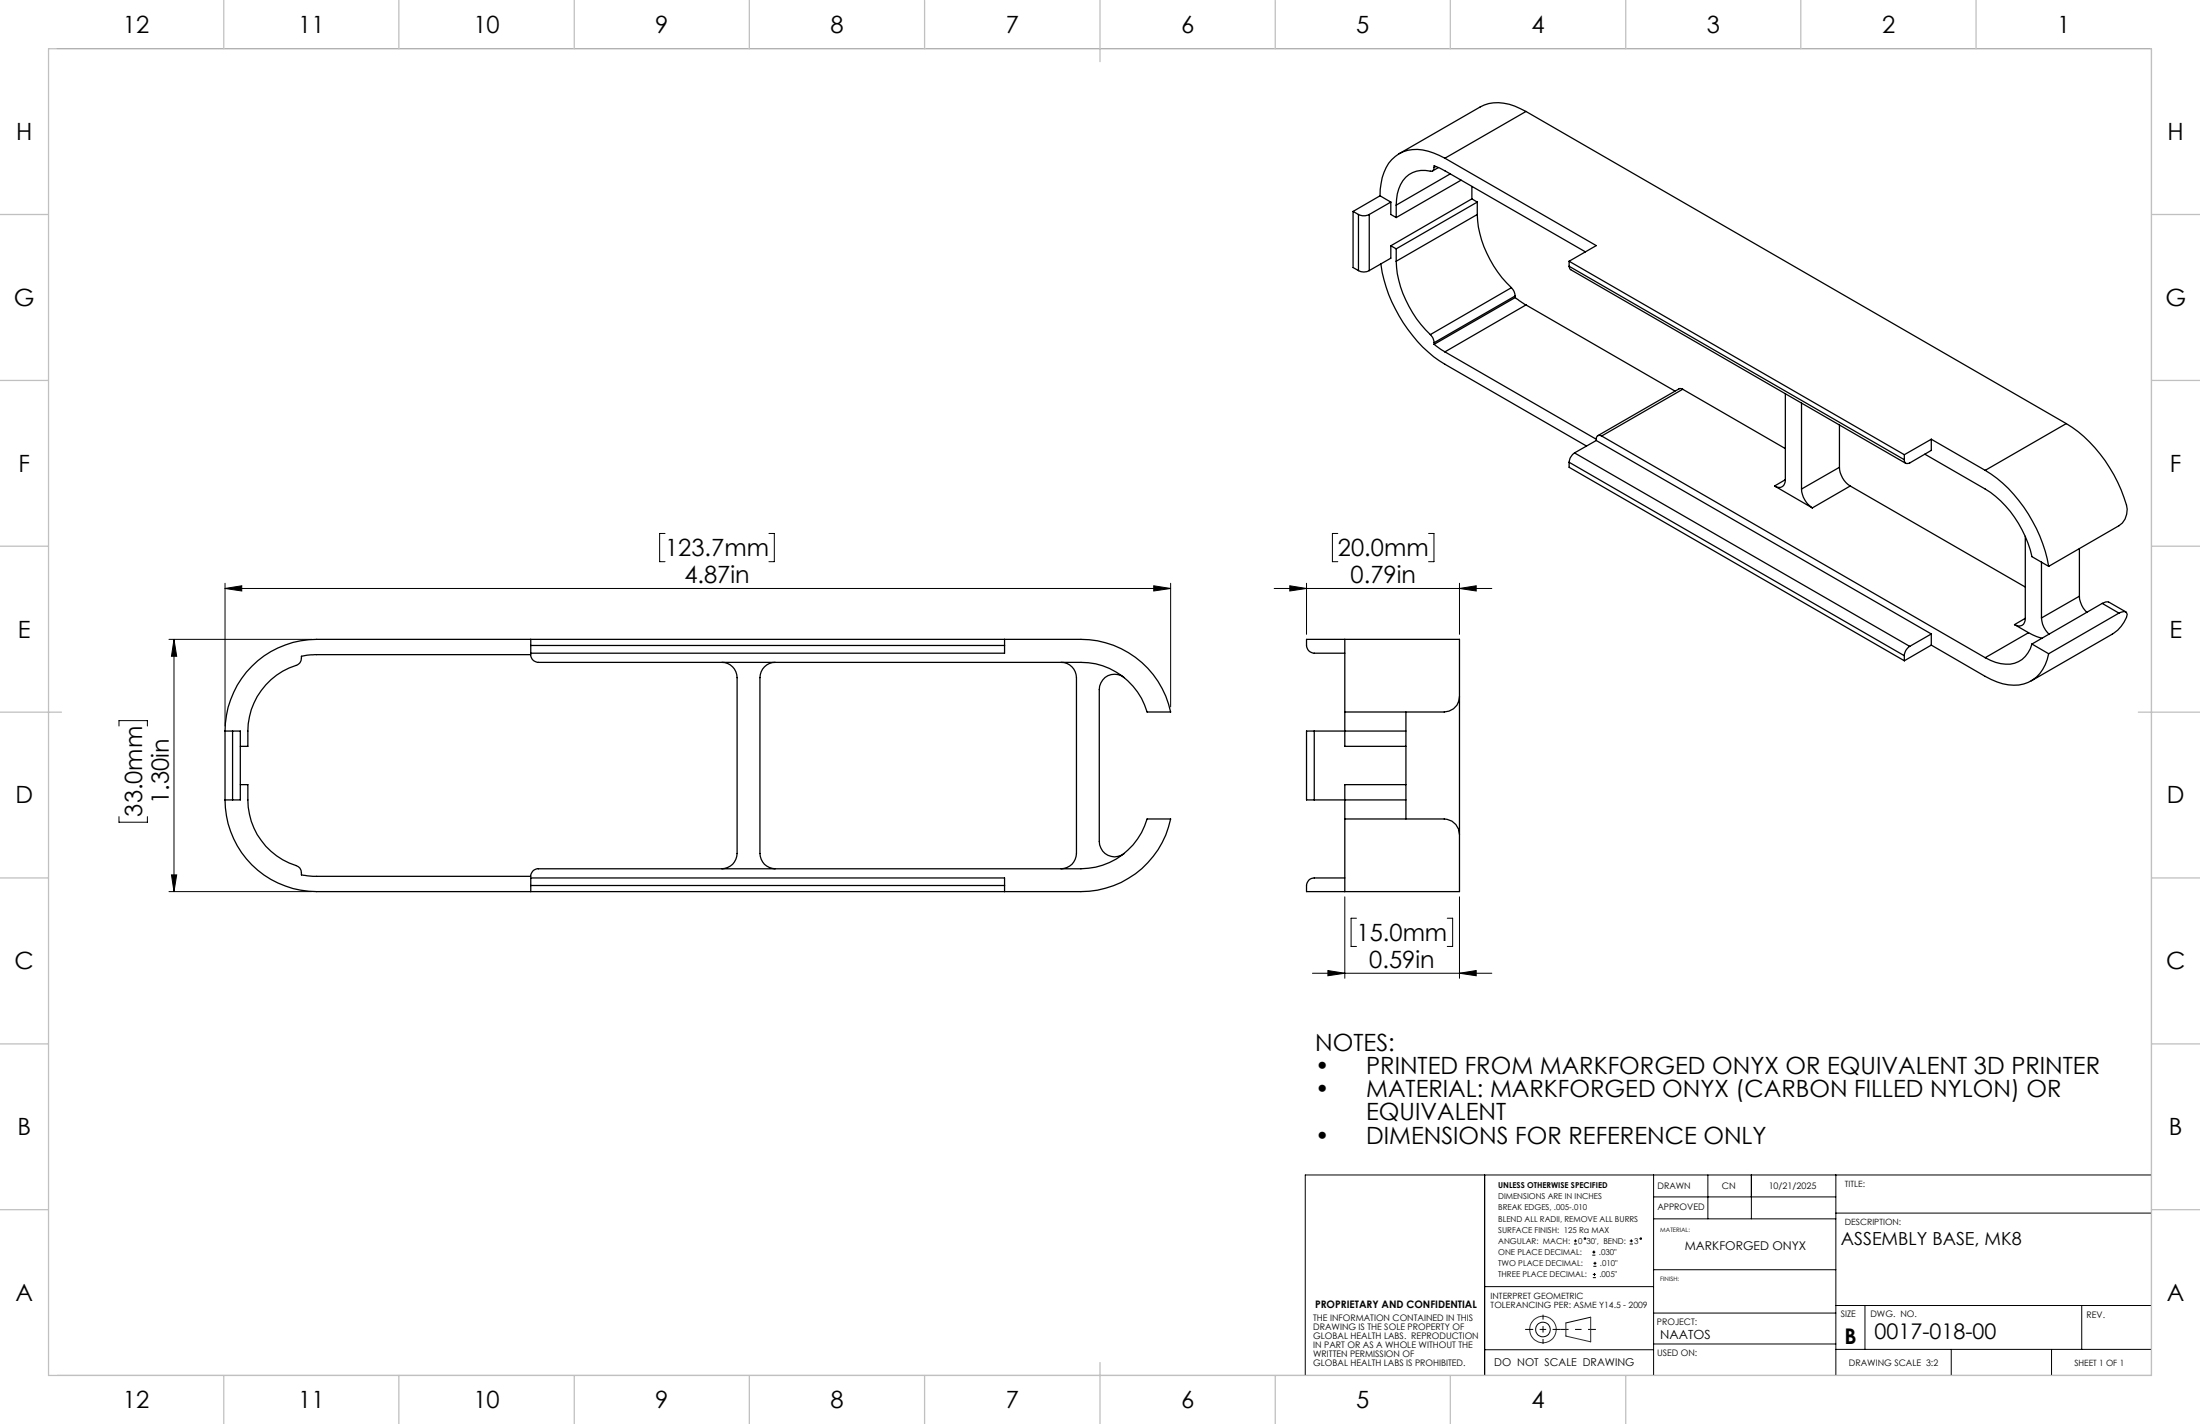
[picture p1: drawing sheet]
<svg xmlns="http://www.w3.org/2000/svg" width="432mm" height="279mm" viewBox="0 0 432 279" stroke-linecap="round" stroke-linejoin="round" font-family="sans-serif">
<g fill="none" stroke="#000" stroke-width=".25">
<path d="M270.9 38.4l2.1 1.3M270.9 38.4l-5.3 3.1M273 39.7v2.4l1 .6M273 39.7l-4.3 2.4M281.5 32.8v-.3l2.1 1 27.6 15.9M281.5 32.8a.63 .63 0 0 1-.8 .8 5.2 5.2 0 0 0-6.5 4.5l-.2 2.2M281.8 32.7l-.3 .1M282.3 32.9l-1.1 .6M283.6 31a10.8 10.8 0 0 0-7.3-1.5 7 7 0 0 0-5 5.4l-.4 2.2v1.3M283.6 31l29.7 17.2-5.3 3.1M284.7 34.1l-10.7 6.2M286.8 35.3l-12.8 7.4"/>
<path d="M288.9 39l-15.9 9.2M288.9 36.6v2.4M288.9 39l1 .7M289.9 39.7l-15.9 9.1M289.9 39.7v2.4M299.5 21.9a9.6 9.6 0 0 0-8.2-1.3l-16.7 9.6M299.5 21.9l-15.9 9.1M299.5 21.9l106.1 61.2M265.6 41.5l1 .6M265.6 41.5v11l1 .6M266.6 42.1a2.39 2.39 0 0 0 2.1 0M266.6 53.1a2.13 2.13 0 0 0 2.1 0"/>
<path d="M266.6 42.1v11M268.7 42.1v11M271 51.8a29.1 29.1 0 0 0 11.5 19l28.9 16.7M273 48.2v2.5l-4.3 2.4M273 48.2l1 .6M274 51.3a21.6 21.6 0 0 0 6.7 14.4M274 40.3v2.4M274 48.8v2.5M289.9 42.1a21.5 21.5 0 0 0 6.8 14.3M289.9 42.1l-15.9 9.2M296.7 56.4a2.58 2.58 0 0 1 .7 1.7M296.7 56.4l-16 9.3"/>
<path d="M297.4 58.4l2.1 1.4M297.4 58.4l-15.9 9.2M297.4 58.1l-15.9 9.1M297.4 58.1v.3M299.5 59.8l-15.9 9.2M299.5 59.8l29.3 16.9M308 52.2l.3 .7 65.8 38M308 51.3l65.8 37.9M308 52.2l65.8 38M308 51.3v.9M280.7 65.7a2.39 2.39 0 0 1 .8 1.5M281.5 67.6l2.1 1.4"/>
<path d="M281.5 67.2v.4M283.6 69l29.7 17.2a.65 .65 0 0 1 .3-.7 .65 .65 0 0 1 .8 0M330.3 76.4l-.5-.2-.3 .1-15.9 9.2M330.3 76.4l-15.9 9.1M330.3 76.4l20.1 11.6M350.4 77.3v16.8M353.6 79.1v16.9M308 90.7v1l65.8 37.9M308 90.7l65.8 38M309 88.9a2.49 2.49 0 0 0-1 1.8M309 88.9l4.3-2.5 65.8 38M309 88.9l65.8 37.9"/>
<path d="M314.4 85.5l75.2 43.5M348.3 95.4l7.4 4.3M350.4 94.1a1.3 1.3 0 0 1-.6 1.4 1.3 1.3 0 0 1-1.5-.1M350.4 94.1l-2.1 1.3M353.6 96a4.8 4.8 0 0 0 2.1 3.7M361 91.7a4.6 4.6 0 0 0 2.1 3.7M361 91.7l-7.4 4.3M361 83.4v8.3M363.1 95.4l-7.4 4.3M363.1 95.4l34.4 19.8M373.8 89.2v1M377.8 89.1l11.8 6.9a21.4 21.4 0 0 1 9.2 13.2l3.3 1.9"/>
<path d="M379.1 86.2v2.2l-4.3 2.4a.64 .64 0 0 1-.7 .1 .64 .64 0 0 1-.3-.7M379.1 86.2l10.5 6.1M379.1 86.2l-5.3 3M389.6 92.3a28.2 28.2 0 0 1 12.5 18.8M405.6 83.1a27.7 27.7 0 0 1 11.9 16.8 3.6 3.6 0 0 1-1.6 3.3l-13.8 7.9M405.6 83.1l-16 9.2M397.5 105.2v16.1M400.7 110.3v10.9M408.1 117a4.6 4.6 0 0 0 1.5 3.2M408.1 117l-7.4 4.2M408.1 107.6v9.4M412.6 118.4l1.2-.3 3.4 2"/>
<path d="M412.6 118.4l-13.8 8M412.6 118.4l3.3 1.9M104.2 126.6v1.6h93v-1.6M104.2 126.6h93M104.2 125.4v1.2M141.7 130a3 3 0 0 1 3 3v34.5a3 3 0 0 1-3 3M152.2 130a3 3 0 0 0-3 3v34.5a3 3 0 0 0 3 3M197.2 125.4v1.2M208.2 130a3 3 0 0 1 3.1 3v34.5a3 3 0 0 1-3.1 3M220.7 133a3 3 0 0 0-3.2-.4 3 3 0 0 0-1.7 2.7v29.8a3 3 0 0 0 1.7 2.7 3 3 0 0 0 3.2-.3M263.9 125.4v14.3M263.9 128.2h-5.9a1.57 1.57 0 0 1-1.6-1.6v-1.2h30.1v11.3"/>
<path d="M263.9 139.7v6.7h12M275.9 139.7v21M286.5 136.7a2.99 2.99 0 0 1-3 3h-19.6M286.5 136.7v27M373.8 128.7v.9M374.8 126.8a2.23 2.23 0 0 0-1 1.9M379.1 126.6l10.5 6.1a9.3 9.3 0 0 0 8.5 1.2 7.2 7.2 0 0 0 4-5.6M379.1 124.4v2.2M379.1 124.4l-4.3 2.4M379.1 126.6l-5.3 3M395.4 122.6l2.7 1.5M397.5 121.3a1.3 1.3 0 0 1-.6 1.4 1.3 1.3 0 0 1-1.5-.1"/>
<path d="M397.5 121.3l-2.1 1.3M398.1 124.1l2.7 1.1M398.1 124.1l-8.5 4.9M398.8 126.4a5.2 5.2 0 0 1-7.1 3.6l-2.1-1M398.8 126.4l3.3 1.9M400.7 121.2a4.6 4.6 0 0 0 1.5 3.2M415.9 120.3l1-.3 .4 .1 .2 .4a6.5 6.5 0 0 1-2.9 3.9l-15.9 9.2M415.9 120.3l-13.8 8M44.2 143.4a18 18 0 0 1 18-18h150a18 18 0 0 1 17.6 14.3h-4.7a13.4 13.4 0 0 0-12.9-9.7h-106.5a1.51 1.51 0 0 1-1.5-1.6h-42.4l-2.6 .4a1.61 1.61 0 0 1-1.1 1.8 13.6 13.6 0 0 0-9.5 12.8v3h-1.4M44.2 143.4h1.4M44.2 143.4v13.6M44.2 157h1.4"/>
<path d="M45.6 143.4h1.6v13.6h-1.6M45.6 143.4v13.6M47.2 154h1.4a16.4 16.4 0 0 0 1.9 9.8 14.3 14.3 0 0 0 8 6.2l.6 .8 .1 .9 2.2 .2h42.8a1.45 1.45 0 0 1 1.5-1.4h106.5a13.5 13.5 0 0 0 12.9-9.8h4.7a17.9 17.9 0 0 1-17.6 14.2h-150a17.9 17.9 0 0 1-18-17.9M258 143.4h-1.6v13.6h1.6M258 143.4h17.9M258 157h17.9M258 143.4v13.6M275.9 154h-12v6.7M104.2 173.7v-1.4h93v1.4M104.2 173.7v1.2M104.2 173.7h93M197.2 173.7v1.2"/>
<path d="M263.9 160.7v14.2M263.9 160.7h19.6a3 3 0 0 1 3 3M286.5 163.7v11.2h-30.1a2.53 2.53 0 0 1 .3-2l.4-.4 .9-.2h5.9"/>
</g>
<g fill="none" stroke="#000" stroke-width=".2">
<path d="M11.2 9.5h411.1v260.4h-411.1M44.2 115.5l3.2-.6v1.1zM44.2 114.4v28.1M44.2 115.5h185.6M130.5 104.7h-1v5.5h1M150.9 104.7h1.1v5.5h-1.1M226.4 114.9l3.4 .6-3.4 .5zM229.8 114.4v24.3M250.1 115.5h42.7M253.2 114.9l3.2 .6-3.2 .5zM256.4 114.4v10.1M262.6 104.7h-1.1v5.5h1.1"/>
<path d="M280.4 104.7h1v5.5h-1M286.5 115.5l3.2-.6v1.1zM286.5 114.4v10.1M33.2 125.4h28M34.1 125.4l.6 3.4h-1zM34.1 125.4v49.5M23.4 142.5v-1.1h5.5v1.1M23.4 160.2v1.1h5.5v-1.1M33.2 174.9h28M33.7 171.7h1l-.6 3.2zM263.9 176v15.9M286.5 176v15.9"/>
<path d="M257.6 191h35.2M260.6 190.4l3.3 .6-3.3 .5zM266.2 180.2h-1v5.5h1M284.1 180.2h1v5.5h-1M286.5 191l3.2-.6v1.1zM291.4 230.5v39.4M324.6 230.5v39.4M324.6 239.1h35.7M324.6 234.8h35.7M335.2 230.5v8.6M343.7 230.5v8.6M360.3 230.5v39.4"/>
<path d="M360.3 238h62M422.3 230.5h-166.1v39.4M291.4 252.4h33.2M308.9 244.1h.6M308.9 243.5h.6M309.2 243.2v.6M312.2 258.4l-4.9 1.2M312.5 246.3h.6M312.5 245.7h.6M312.6 250.7h.6M312.6 250h.6M312.7 248.5h.6"/>
<path d="M312.7 247.9h.6M312.8 245.4v.6M312.9 249.8v.6M313.1 247.6v.6M319.9 244.1h.6M319.9 243.5h.6M320.2 243.2v.6M324.5 249.1h35.8M324.6 257.6h35.7M360.3 256.2h62M366 256.2v8.6M408.6 256.2v8.6"/>
<path d="M291.4 264.8h33.2M324.6 263.7h35.7M360.3 264.8h62M383 264.8v5.1M402.7 264.8v5.1"/>
<circle cx="311.1" cy="243" r=".15"/>
<circle cx="322" cy="243" r=".15"/>
<circle cx="302.8" cy="260.9" r="1.44"/>
</g>
<g fill="none" stroke="#400040" stroke-width=".2">
<path d="M312.2 258.4v4.9l-4.9-1.2v-2.5"/>
<circle cx="302.8" cy="260.9" r="2.61"/>
</g>
<path d="M299.3 260.8h7M306.3 260.8h6.9" fill="none" stroke="#000" stroke-width=".2" stroke-dasharray="15.2 1.3 1.3 1.3" stroke-dashoffset="13.7" stroke-linecap="butt"/>
<path d="M302.9 258v5.7" fill="none" stroke="#000" stroke-width=".2" stroke-dasharray="15.2 1.3 1.3 1.3" stroke-dashoffset="14.3" stroke-linecap="butt"/>
<g fill="none" stroke="#c0c0c0" stroke-width=".25">
<path d="M9.5 9.6h412.8v260.3h-412.8zM43.9 0v9.6M78.3 0v9.6M112.7 0v9.6M147.1 0v9.6M181.5 0v9.6M215.9 0v12.1M250.3 0v9.6M284.7 0v9.6M319.1 0v9.6M353.4 0v9.6M387.8 0v9.6"/>
<path d="M0 42.1h9.5M422.3 42.1h9.5M0 74.6h9.5M422.3 74.6h9.5M0 107.2h9.5M422.3 107.2h9.5M0 139.7h12.1M419.7 139.7h12.1M0 172.3h9.5M422.3 172.3h9.5M0 204.8h9.5M422.3 204.8h9.5"/>
<path d="M0 237.3h9.5M422.3 237.3h9.5M43.9 269.9v9.5M78.3 269.9v9.5M112.7 269.9v9.5M147.1 269.9v9.5M181.5 269.9v9.5M215.9 267.3v12.1M250.3 269.9v9.5M284.7 269.9v9.5M319.1 269.9v9.5"/>
</g>
<g fill="#000">
<path d="M44.2 115.5l3.2-.6v1.1zM226.4 114.9l3.4 .6-3.4 .5zM253.2 114.9l3.2 .6-3.2 .5zM286.5 115.5l3.2-.6v1.1z"/>
<path d="M34.1 125.4l.6 3.4h-1zM33.7 171.7h1l-.6 3.2z"/>
<path d="M260.6 190.4l3.3 .6-3.3 .5zM286.5 191l3.2-.6v1.1z"/>
</g>
<g font-size="4.7">
<text x="24.1" y="6.4">12</text>
<text x="58.5" y="6.4">11</text>
<text x="92.9" y="6.4">10</text>
<text x="128.6" y="6.4">9</text>
<text x="163" y="6.4">8</text>
<text x="197.4" y="6.4">7</text>
<text x="231.8" y="6.4">6</text>
<text x="266.2" y="6.4">5</text>
<text x="300.6" y="6.4">4</text>
<text x="335" y="6.4">3</text>
<text x="369.4" y="6.4">2</text>
<text x="403.8" y="6.4">1</text>
<text x="3.2" y="27.5">H</text>
<text x="425.4" y="27.5">H</text>
<text x="2.7" y="60">G</text>
<text x="425" y="60">G</text>
<text x="3.6" y="92.6">F</text>
<text x="425.9" y="92.6">F</text>
<text x="130.5" y="109.2">123.7mm</text>
<text x="262.6" y="109.2">20.0mm</text>
<text x="134.3" y="114.4">4.87in</text>
<text x="265.1" y="114.4">0.79in</text>
<text x="3.5" y="125.1">E</text>
<text x="425.8" y="125.1">E</text>
<text x="3" y="157.6">D</text>
<text x="27.9" y="160.2" transform="rotate(-90 27.9 160.2)">33.0mm</text>
<text x="33.2" y="157.7" transform="rotate(-90 33.2 157.7)">1.30in</text>
<text x="425.3" y="157.6">D</text>
<text x="266.3" y="184.7">15.0mm</text>
<text x="2.9" y="190.2">C</text>
<text x="268.7" y="189.9">0.59in</text>
<text x="425.1" y="190.2">C</text>
<text x="258.1" y="206.3">NOTES:</text>
<text x="258.1" y="210.8">•</text>
<text x="258.1" y="215.3">•</text>
<text x="268.1" y="210.8">PRINTED FROM MARKFORGED ONYX OR EQUIVALENT 3D PRINTER</text>
<text x="268.1" y="215.3">MATERIAL: MARKFORGED ONYX (CARBON FILLED NYLON) OR</text>
<text x="268.1" y="219.8">EQUIVALENT</text>
<text x="3.4" y="222.7">B</text>
<text x="258.1" y="224.4">•</text>
<text x="268.1" y="224.4">DIMENSIONS FOR REFERENCE ONLY</text>
<text x="425.7" y="222.7">B</text>
<text x="3" y="255.3">A</text>
<text x="425.3" y="255.3">A</text>
<text x="24.1" y="276.3">12</text>
<text x="58.5" y="276.3">11</text>
<text x="92.9" y="276.3">10</text>
<text x="128.6" y="276.3">9</text>
<text x="163" y="276.3">8</text>
<text x="197.4" y="276.3">7</text>
<text x="231.8" y="276.3">6</text>
<text x="266.2" y="276.3">5</text>
<text x="300.6" y="276.3">4</text>
</g>
<g font-size="4.2">
<text x="362" y="263.8">B</text>
<text x="367.9" y="262.7">0017-018-00</text>
</g>
<text font-size="3.5" x="361.3" y="244.3">ASSEMBLY BASE, MK8</text>
<text font-size="2.5" x="325.9" y="262.7">NAATOS</text>
<text font-size="2.4" x="330.7" y="245.3">MARKFORGED ONYX</text>
<text font-size="2.1" x="293.3" y="268">DO NOT SCALE DRAWING</text>
<text font-size="2" x="258.1" y="256.5">PROPRIETARY AND CONFIDENTIAL</text>
<g font-size="1.8">
<text x="325.3" y="233.3">DRAWN</text>
<text x="338" y="233.3">CN</text>
<text x="347.1" y="233.3">10/21/2025</text>
<text x="325.3" y="237.5">APPROVED</text>
<text x="257.7" y="259.2">THE INFORMATION CONTAINED IN THIS</text>
<text x="257.7" y="260.9">DRAWING IS THE SOLE PROPERTY OF</text>
<text x="257.7" y="262.7">GLOBAL HEALTH LABS. REPRODUCTION</text>
<text x="325.2" y="260">PROJECT:</text>
<text x="361.3" y="258.4">SIZE</text>
<text x="367.1" y="258.4">DWG. NO.</text>
<text x="409.6" y="258.6">REV.</text>
<text x="257.7" y="264.5">IN PART OR AS A WHOLE WITHOUT THE</text>
<text x="257.7" y="266.2">WRITTEN PERMISSION OF</text>
<text x="257.7" y="268">GLOBAL HEALTH LABS IS PROHIBITED.</text>
<text x="325.2" y="266">USED ON:</text>
<text x="362.9" y="268">DRAWING SCALE 3:2</text>
</g>
<g font-size="1.7">
<text x="362.1" y="232.8">TITLE:</text>
<text x="362.1" y="240.4">DESCRIPTION:</text>
<text x="292.6" y="254.9">INTERPRET GEOMETRIC</text>
<text x="292.6" y="256.6">TOLERANCING PER: ASME Y14.5 - 2009</text>
<text x="407.1" y="268">SHEET 1 OF 1</text>
</g>
<g font-size="1.6">
<text x="294" y="233.1">UNLESS OTHERWISE SPECIFIED</text>
<text x="294" y="235.3">DIMENSIONS ARE IN INCHES</text>
<text x="294" y="237.5">BREAK EDGES, .005-.010</text>
<text x="294" y="239.7">BLEND ALL RADII, REMOVE ALL BURRS</text>
<text x="294" y="241.9">SURFACE FINISH: 125 Ra MAX</text>
<text x="294" y="244.1">ANGULAR: MACH:</text>
<text x="309.8" y="244.1">0</text>
<text x="311.4" y="244.1">30', BEND:</text>
<text x="320.7" y="244.1">3</text>
<text x="294" y="246.3">ONE PLACE DECIMAL:</text>
<text x="294" y="248.5">TWO PLACE DECIMAL:</text>
<text x="294" y="250.6">THREE PLACE DECIMAL:</text>
<text x="313.8" y="246.3">.030&quot;</text>
<text x="313.9" y="250.6">.005&quot;</text>
<text x="314" y="248.5">.010&quot;</text>
</g>
<g font-size="1.2">
<text x="325.9" y="241.8">MATERIAL:</text>
<text x="325.9" y="251.4">FINISH:</text>
</g>
</svg>
